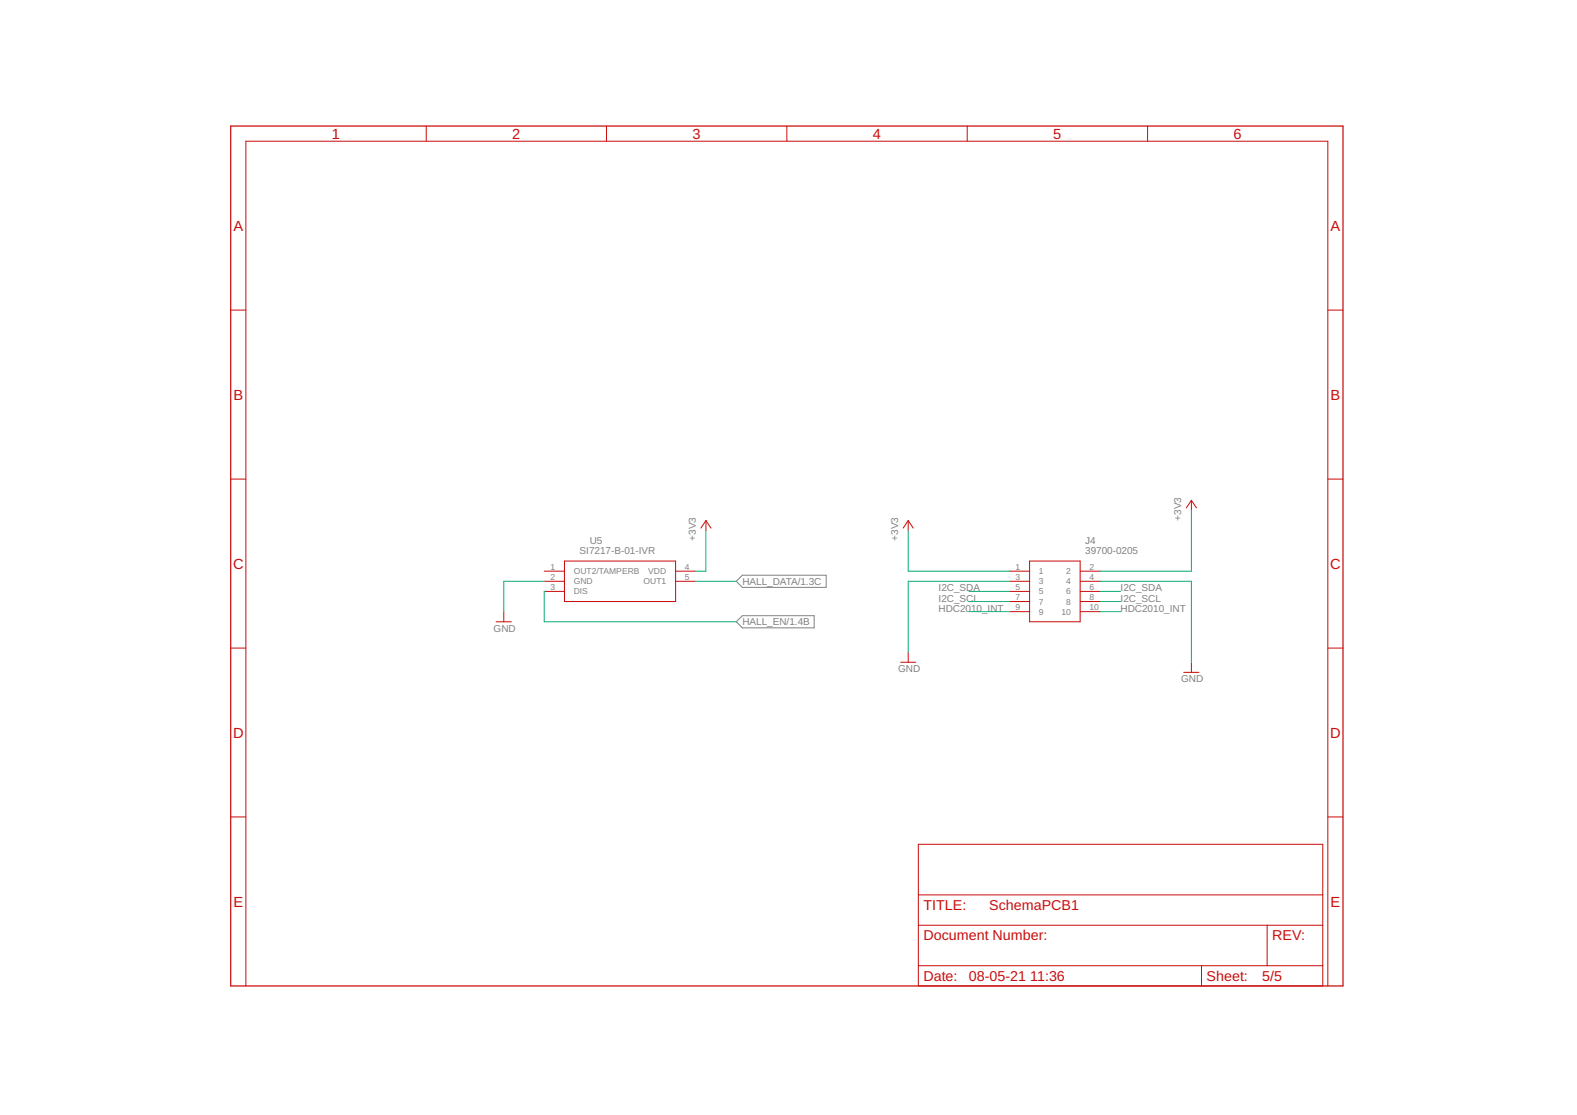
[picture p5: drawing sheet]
<svg xmlns="http://www.w3.org/2000/svg" width="297mm" height="210mm" viewBox="0 0 297 210" stroke-linecap="round" stroke-linejoin="round" font-family="sans-serif">
<path d="M138.7 117.1l1.1-1.2h13.6v2.3h-13.6zM138.7 109.4l1.1-1.1h15.8v2.3h-15.8z" fill="none" stroke="#808080" stroke-width=".19"/>
<g fill="none" stroke="#c90d0c" stroke-width=".19">
<path d="M80.3 23.7v2.9M114.2 23.7v2.9M148.2 23.7v2.9M182.2 23.7v2.9M216.2 23.7v2.9M43.5 58.4h2.8M250.1 58.4h2.9M43.5 90.2h2.8M133 98l.9 1.4M133 98l-1 1.4M133 98v1.9M171.1 98v1.9"/>
<path d="M171.1 98l.9 1.4M171.1 98l-1 1.4M224.4 94.2v1.9M224.4 94.2l1 1.4M224.4 94.2l-.9 1.4M250.1 90.2h2.9M93.5 117.1h2.8M94.9 115.1v2M102.5 107.5h3.8M102.5 109.4h3.8M102.5 111.3h3.8M106.3 105.6h21v7.6h-21z"/>
<path d="M127.3 107.5h3.8M127.3 109.4h3.8M190.1 113.2h3.8M190.1 107.5h3.8M190.1 109.4h3.8M190.1 111.3h3.8M190.1 115.1h3.8M193.9 105.6h9.6v11.5h-9.6zM203.5 113.2h3.8M203.5 107.5h3.8M203.5 109.4h3.8M203.5 111.3h3.8"/>
<path d="M203.5 115.1h3.8M43.5 122h2.8M169.7 124.7h2.8M171.1 122.8v1.9M223 126.6h2.8M224.4 124.7v1.9M250.1 122h2.9M43.5 153.8h2.8M173 158.9h76.2v26.7h-76.2zM250.1 153.8h2.9M173 174.2h76.2M173 168.5h76.2"/>
<path d="M238.7 174.2v7.6M46.3 185.6v-159h203.8v159M173 181.8h76.2M226.3 181.8v3.8"/>
</g>
<path d="M43.5 23.7h209.5v161.9h-209.5z" fill="none" stroke="#c90d0c" stroke-width=".23"/>
<g fill="none" stroke="#0dab76" stroke-width=".19">
<path d="M133 99.9v7.6h-1.9M171.1 99.9v7.6h19M224.4 96.1v11.4h-17.1M102.5 109.4h-7.6v5.7M102.5 111.3v5.8h36.2M131.1 109.4h7.6M182.5 111.3h7.6M182.5 113.2h7.6M182.5 115.1h7.6M190.1 109.4h-19v13.4M207.3 109.4h17.1v15.3M207.3 111.3h3.8"/>
<path d="M207.3 113.2h3.8M207.3 115.1h3.8"/>
</g>
<g font-size="2.8" fill="#c90d0c">
<text x="62.5" y="26.1">1</text>
<text x="96.5" y="26.1">2</text>
<text x="130.5" y="26.1">3</text>
<text x="164.4" y="26.1">4</text>
<text x="198.4" y="26.1">5</text>
<text x="232.4" y="26.1">6</text>
<text x="44" y="43.5">A</text>
<text x="250.6" y="43.5">A</text>
<text x="44" y="75.3">B</text>
<text x="250.6" y="75.3">B</text>
<text x="43.9" y="107.1">C</text>
<text x="250.5" y="107.1">C</text>
<text x="43.9" y="138.9">D</text>
<text x="250.5" y="138.9">D</text>
<text x="44" y="170.7">E</text>
<text x="250.6" y="170.7">E</text>
</g>
<g font-size="2.7" fill="#c90d0c">
<text x="173.9" y="171.3">TITLE:</text>
<text x="186.3" y="171.3">SchemaPCB1</text>
<text x="173.9" y="177">Document Number:</text>
<text x="239.6" y="177">REV:</text>
<text x="173.9" y="184.7">Date:</text>
<text x="182.5" y="184.7">08-05-21</text>
<text x="194" y="184.7">11:36</text>
<text x="227.3" y="184.7">Sheet:</text>
<text x="237.7" y="184.7">5/5</text>
</g>
<g font-size="1.9" fill="#808080">
<text x="131.1" y="101.8" transform="rotate(-90 131.1 101.8)">+3V3</text>
<text x="169.2" y="101.8" transform="rotate(-90 169.2 101.8)">+3V3</text>
<text x="222.5" y="98" transform="rotate(-90 222.5 98)">+3V3</text>
<text x="109.2" y="104.4">SI7217-B-01-IVR</text>
<text x="111.1" y="102.5">U5</text>
<text x="204.4" y="104.4">39700-0205</text>
<text x="204.4" y="102.5">J4</text>
<text x="139.8" y="110.1">HALL_DATA/1.3C</text>
<text x="176.8" y="111.3">I2C_SDA</text>
<text x="176.8" y="113.2">I2C_SCL</text>
<text x="211.1" y="111.3">I2C_SDA</text>
<text x="211.1" y="113.2">I2C_SCL</text>
<text x="93" y="118.9">GND</text>
<text x="139.8" y="117.7">HALL_EN/1.4B</text>
<text x="176.8" y="115.1">HDC2010_INT</text>
<text x="211.1" y="115.1">HDC2010_INT</text>
<text x="169.2" y="126.6">GND</text>
<text x="222.5" y="128.5">GND</text>
</g>
<g font-size="1.6" fill="#808080">
<text x="103.7" y="107.3">1</text>
<text x="129" y="107.3">4</text>
<text x="191.3" y="107.3">1</text>
<text x="205.2" y="107.3">2</text>
<text x="103.7" y="109.2">2</text>
<text x="103.7" y="111.1">3</text>
<text x="108.1" y="108.1">OUT2/TAMPERB</text>
<text x="108.1" y="110">GND</text>
<text x="108.1" y="111.9">DIS</text>
<text x="121.2" y="110">OUT1</text>
<text x="122.1" y="108.1">VDD</text>
<text x="129" y="109.2">5</text>
<text x="191.3" y="109.2">3</text>
<text x="191.3" y="111.1">5</text>
<text x="191.3" y="113">7</text>
<text x="195.7" y="108.1">1</text>
<text x="195.7" y="110">3</text>
<text x="195.7" y="111.9">5</text>
<text x="195.7" y="113.8">7</text>
<text x="200.8" y="108.1">2</text>
<text x="200.8" y="110">4</text>
<text x="200.8" y="111.9">6</text>
<text x="200.8" y="113.8">8</text>
<text x="205.2" y="109.2">4</text>
<text x="205.2" y="111.1">6</text>
<text x="205.2" y="113">8</text>
<text x="191.3" y="114.9">9</text>
<text x="195.7" y="115.7">9</text>
<text x="199.9" y="115.7">10</text>
<text x="205.2" y="114.9">10</text>
</g>
</svg>
